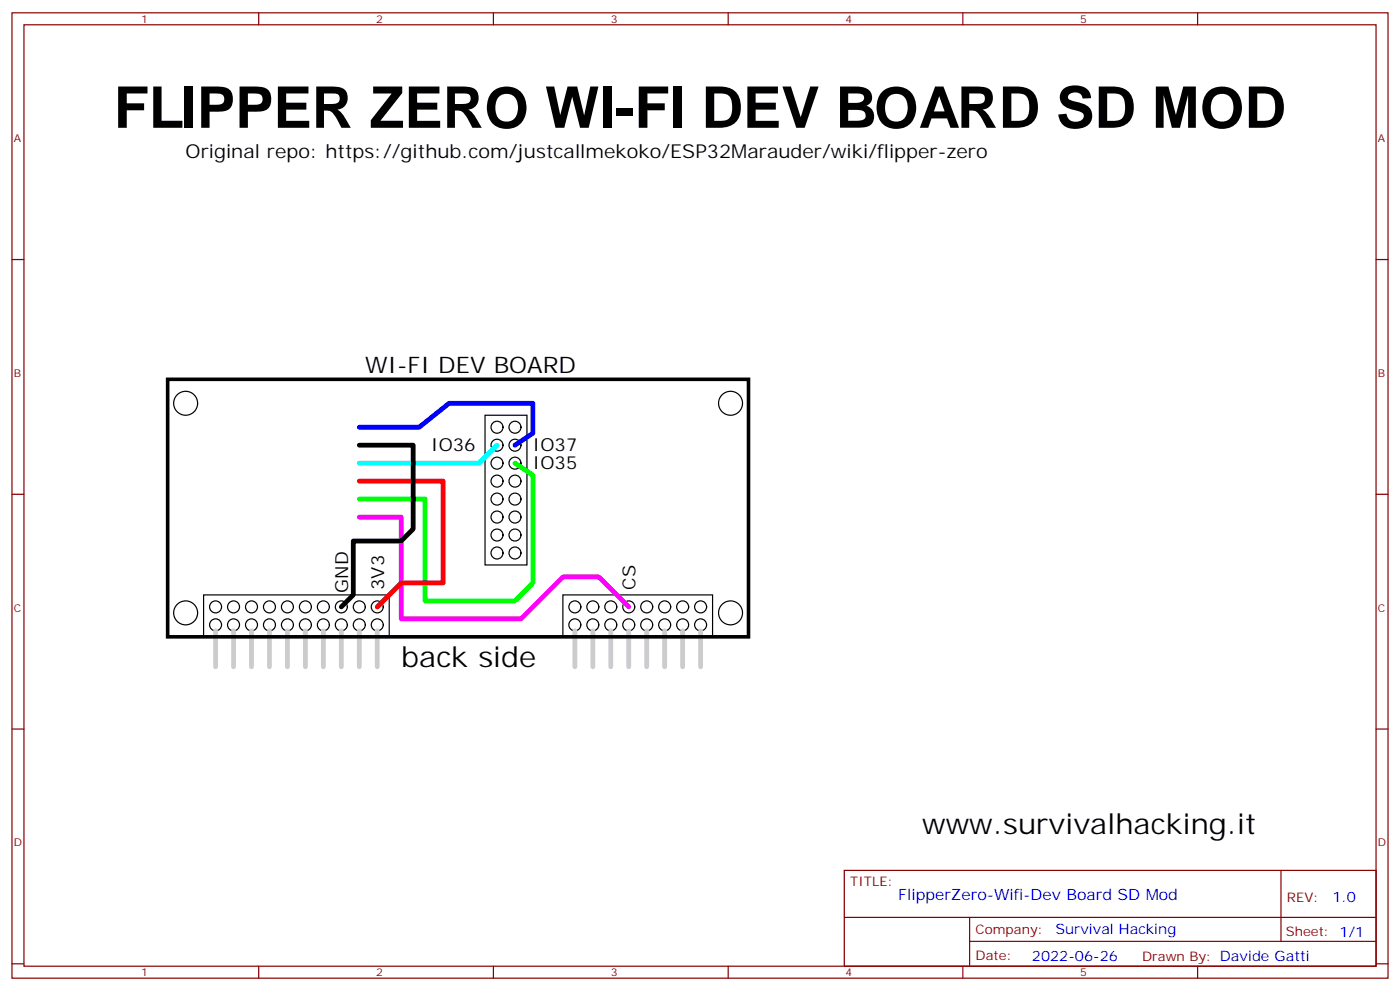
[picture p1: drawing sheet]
<svg xmlns="http://www.w3.org/2000/svg" width="412mm" height="292mm" viewBox="0 0 412 292" stroke-linecap="round" stroke-linejoin="round" font-family="sans-serif">
<g fill="none" stroke="#870000" stroke-width=".35">
<path d="M3.5 3.8h405.4v284.3h-405.4zM7.1 7.3h398.2v277.3h-398.2zM76.2 3.8v3.5M145.3 3.8v3.5M214.5 3.8v3.5M283.6 3.8v3.5M352.8 3.8v3.5M3.5 76.4h3.6M405.3 76.4h3.6M3.5 145.6h3.6M405.3 145.6h3.6M3.5 214.7h3.6"/>
<path d="M405.3 214.7h3.6M248.7 256.4h156.6v28.2h-156.6zM377.3 256.4v20.9M248.7 270.2h156.5M285.6 277.3h119.6M285.6 270.2v14.1M3.5 283.9h3.6M76.2 284.6v3.5M145.3 284.6v3.5M214.5 284.6v3.5M283.6 284.6v3.5M352.8 284.6v3.5"/>
<path d="M405.3 283.9h3.6"/>
</g>
<g fill="none" stroke="#000" stroke-width=".35">
<path d="M142.9 122.3h12.3v44.1h-12.3zM60 175.2h54.7v12.4h-54.7zM165.8 175.2h44.1v12.4h-44.1z"/>
<circle cx="54.7" cy="118.8" r="3.5"/>
<circle cx="215.2" cy="118.8" r="3.5"/>
<circle cx="146.4" cy="131.1" r="1.76"/>
<circle cx="146.4" cy="136.4" r="1.76"/>
<circle cx="146.4" cy="125.8" r="1.76"/>
<circle cx="151.7" cy="131.1" r="1.76"/>
<circle cx="151.7" cy="136.4" r="1.76"/>
<circle cx="151.7" cy="125.8" r="1.76"/>
<circle cx="146.4" cy="157.6" r="1.76"/>
<circle cx="146.4" cy="152.3" r="1.76"/>
<circle cx="146.4" cy="141.7" r="1.76"/>
<circle cx="146.4" cy="147" r="1.76"/>
<circle cx="151.7" cy="152.3" r="1.76"/>
<circle cx="151.7" cy="147" r="1.76"/>
<circle cx="151.7" cy="157.6" r="1.76"/>
<circle cx="151.7" cy="141.7" r="1.76"/>
<circle cx="63.5" cy="178.8" r="1.76"/>
<circle cx="68.8" cy="178.8" r="1.76"/>
<circle cx="74.1" cy="178.8" r="1.76"/>
<circle cx="79.4" cy="178.8" r="1.76"/>
<circle cx="84.7" cy="178.8" r="1.76"/>
<circle cx="90" cy="178.8" r="1.76"/>
<circle cx="95.2" cy="178.8" r="1.76"/>
<circle cx="100.5" cy="178.8" r="1.76"/>
<circle cx="105.8" cy="178.8" r="1.76"/>
<circle cx="111.1" cy="178.8" r="1.76"/>
<circle cx="146.4" cy="162.9" r="1.76"/>
<circle cx="151.7" cy="162.9" r="1.76"/>
<circle cx="169.3" cy="178.8" r="1.76"/>
<circle cx="174.6" cy="178.8" r="1.76"/>
<circle cx="179.9" cy="178.8" r="1.76"/>
<circle cx="185.2" cy="178.8" r="1.76"/>
<circle cx="190.5" cy="178.8" r="1.76"/>
<circle cx="195.8" cy="178.8" r="1.76"/>
<circle cx="201.1" cy="178.8" r="1.76"/>
<circle cx="206.4" cy="178.8" r="1.76"/>
<circle cx="54.7" cy="180.5" r="3.5"/>
<circle cx="63.5" cy="184" r="1.76"/>
<circle cx="68.8" cy="184" r="1.76"/>
<circle cx="74.1" cy="184" r="1.76"/>
<circle cx="79.4" cy="184" r="1.76"/>
<circle cx="84.7" cy="184" r="1.76"/>
<circle cx="90" cy="184" r="1.76"/>
<circle cx="95.2" cy="184" r="1.76"/>
<circle cx="100.5" cy="184" r="1.76"/>
<circle cx="105.8" cy="184" r="1.76"/>
<circle cx="111.1" cy="184" r="1.76"/>
<circle cx="169.3" cy="184" r="1.76"/>
<circle cx="174.6" cy="184" r="1.76"/>
<circle cx="179.9" cy="184" r="1.76"/>
<circle cx="185.2" cy="184" r="1.76"/>
<circle cx="190.5" cy="184" r="1.76"/>
<circle cx="195.8" cy="184" r="1.76"/>
<circle cx="201.1" cy="184" r="1.76"/>
<circle cx="206.4" cy="184" r="1.76"/>
<circle cx="215.2" cy="180.5" r="3.5"/>
</g>
<g fill="none" stroke="#ccc" stroke-width="1.4">
<path d="M63.5 185.8v10.6M68.8 185.8v10.6M74.1 185.8v10.6M79.4 185.8v10.6M84.7 185.8v10.6M90 185.8v10.6M95.2 185.8v10.6M100.5 185.8v10.6M105.8 185.8v10.6M111.1 185.8v10.6M169.3 185.8v10.6M174.6 185.8v10.6"/>
<path d="M179.9 185.8v10.6M185.2 185.8v10.6M190.5 185.8v10.6M195.8 185.8v10.6M201.1 185.8v10.6M206.4 185.8v10.6"/>
</g>
<path d="M49.4 111.7h171.1v75.9h-171.1z" fill="none" stroke="#000" stroke-width="1.1"/>
<path d="M105.8 152.3h12.4v30h35.3l12.3-12.4h10.6l8.8 8.9" fill="none" stroke="#f0f" stroke-width="1.4"/>
<path d="M151.7 136.4l5.3 3.5v31.8l-5.3 5.3h-26.5v-30h-19.4" fill="none" stroke="#0f0" stroke-width="1.4"/>
<path d="M105.8 141.7h24.7v30h-12.3l-7.1 7.1" fill="none" stroke="#f00" stroke-width="1.4"/>
<path d="M146.4 131.1l-5.3 5.3h-35.3" fill="none" stroke="#0ff" stroke-width="1.4"/>
<path d="M105.8 131.1h15.9v24.7l-3.5 3.5h-14.1v15.9l-3.6 3.6" fill="none" stroke="#000" stroke-width="1.4"/>
<path d="M105.8 125.8h17.7l8.8-7h24.7v8.8l-5.3 3.5" fill="none" stroke="#00f" stroke-width="1.4"/>
<text font-size="16.9" x="33.5" y="37.6">FLIPPER ZERO WI-FI DEV BOARD SD MOD</text>
<g font-size="8.5">
<text x="118.2" y="196.4">back side</text>
<text x="271.6" y="245.8">www.survivalhacking.it</text>
</g>
<text font-size="6.7" x="107.6" y="110">WI-FI DEV BOARD</text>
<text font-size="5.6" x="54.7" y="46.5">Original repo: https://github.com/justcallmekoko/ESP32Marauder/wiki/flipper-zero</text>
<g font-size="5.3">
<text x="127" y="132.9">IO36</text>
<text x="157" y="132.9">IO37</text>
<text x="157" y="138.2">IO35</text>
<text x="113.1" y="173.8" transform="rotate(-90 113.1 173.8)">3V3</text>
<text x="187.2" y="173.6" transform="rotate(-90 187.2 173.6)">CS</text>
<text x="102.6" y="174.6" transform="rotate(-90 102.6 174.6)">GND</text>
</g>
<text font-size="4.6" fill="#00f" x="264.6" y="265.2">FlipperZero-Wifi-Dev Board SD Mod</text>
<g font-size="4.2" fill="#00f">
<text x="392.5" y="265.6">1.0</text>
<text x="310.9" y="275.2">Survival Hacking</text>
<text x="304" y="283">2022-06-26</text>
</g>
<g font-size="3.9" fill="#800">
<text x="250.5" y="260.9">TITLE:</text>
<text x="379.1" y="265.6">REV:</text>
<text x="287.4" y="275.1">Company:</text>
<text x="378.7" y="275.8">Sheet: 1/1</text>
<text x="287.4" y="282.8">Date:</text>
<text x="336.4" y="282.9">Drawn By: Davide Gatti</text>
</g>
<g font-size="3.2" fill="#800">
<text x="41.6" y="6.8">1</text>
<text x="110.8" y="6.8">2</text>
<text x="179.9" y="6.8">3</text>
<text x="249.1" y="6.8">4</text>
<text x="318.2" y="6.8">5</text>
<text x="4.1" y="41.9">A</text>
<text x="405.9" y="41.9">A</text>
<text x="4.1" y="111">B</text>
<text x="405.9" y="111">B</text>
<text x="4.1" y="180.2">C</text>
<text x="405.9" y="180.2">C</text>
<text x="4.1" y="249.3">D</text>
<text x="405.9" y="249.3">D</text>
<text x="41.6" y="287.6">1</text>
<text x="110.8" y="287.6">2</text>
<text x="179.9" y="287.6">3</text>
<text x="249.1" y="287.6">4</text>
<text x="318.2" y="287.6">5</text>
</g>
</svg>
